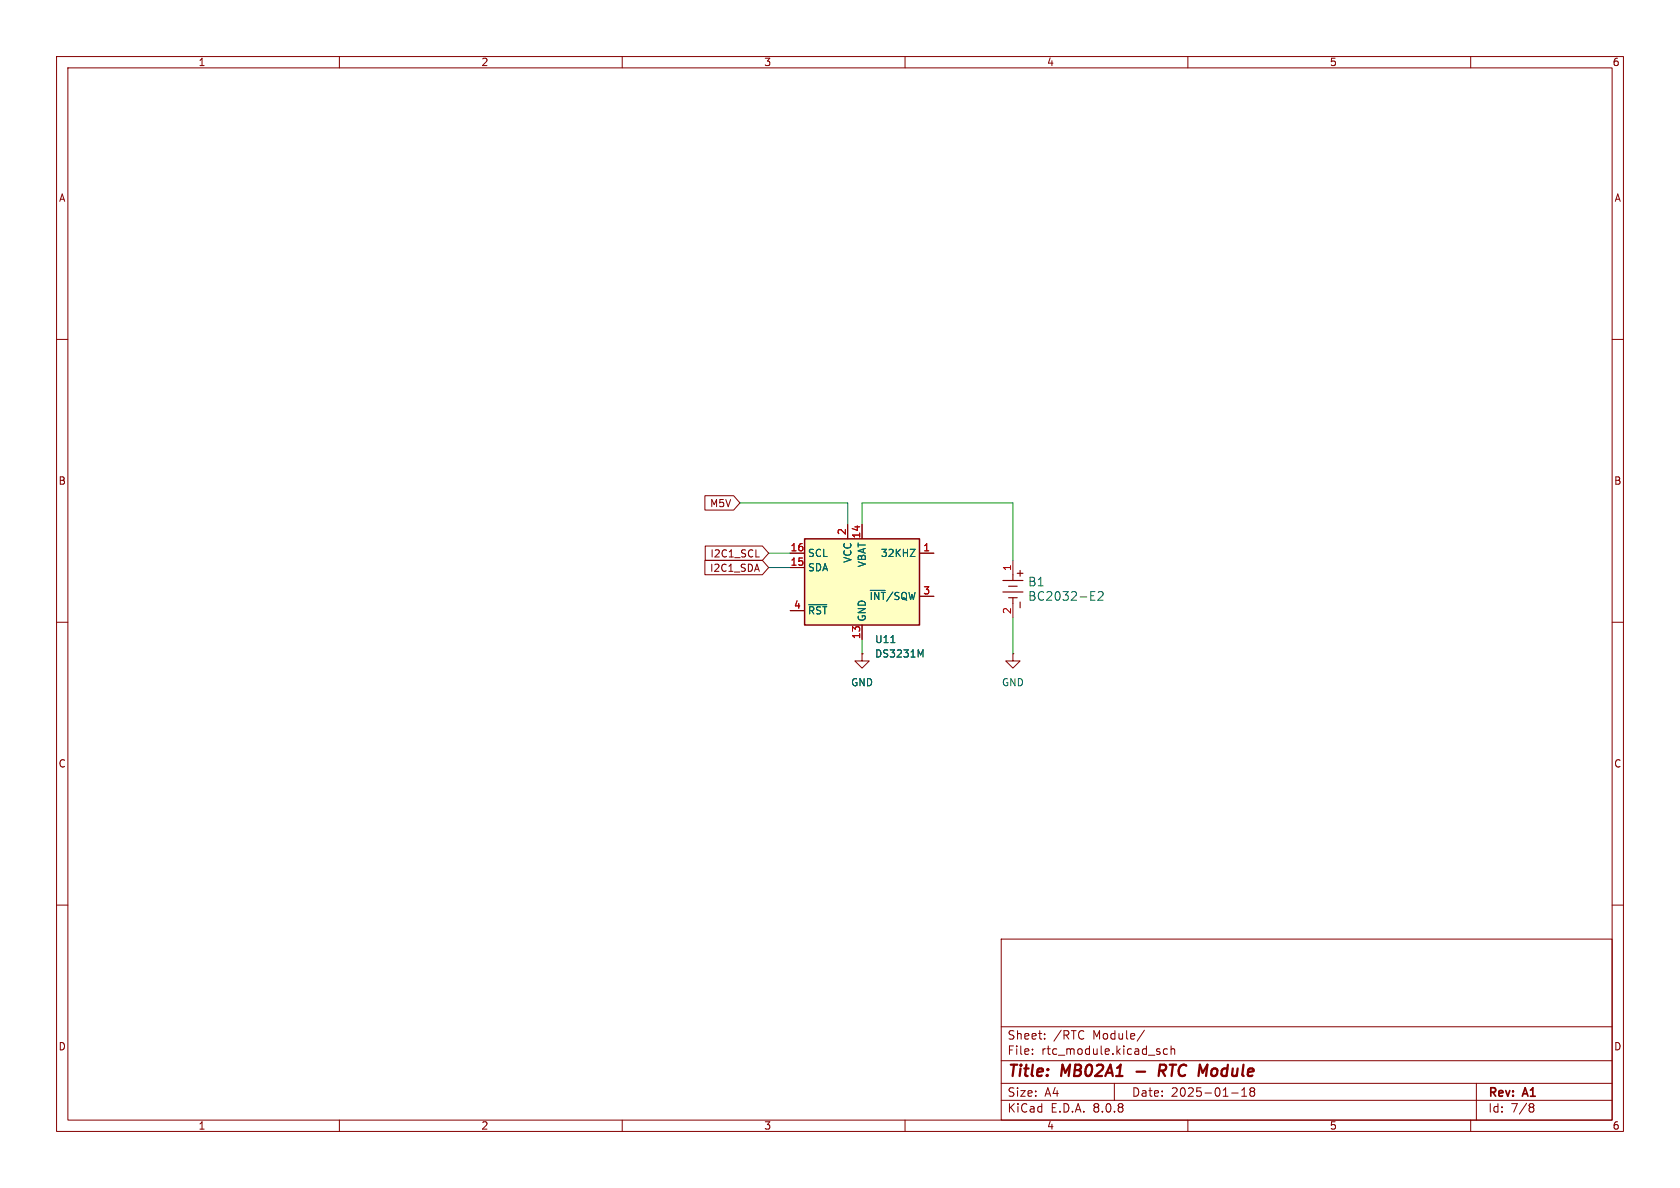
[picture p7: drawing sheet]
(kicad_sch
 (version 20231120)
 (generator "eeschema")
 (generator_version "8.0")
 (paper "A4")
 (title_block
  (title "MB02A1 - RTC Module")
  (date "2025-01-18")
  (rev "A1"))
 (lib_symbols
  (symbol "2025-01-20_18-18-17:BC2032-E2"
   (pin_names
    (offset 0.254)) (exclude_from_sim no) (in_bom yes) (on_board yes)
   (property "Reference" "B" (at 4.826 3.81 0) (effects (font (size 1.524 1.524))))
   (property "Value" "BC2032-E2" (at 4.826 -3.81 0) (effects (font (size 1.524 1.524))))
   (property "Footprint" "BC2032-E2_MPD" (at 0 0 0) (effects (font (size 1.27 1.27)
    (italic yes)) (hide yes)))
   (property "Datasheet" "BC2032-E2" (at 0 0 0) (effects (font (size 1.27 1.27)
    (italic yes)) (hide yes)))
   (property "Description" "" (at 0 0 0) (effects (font (size 1.27 1.27)) (hide yes)))
   (property "ki_locked" "" (at 0 0 0) (effects (font (size 1.27 1.27))))
   (symbol "BC2032-E2_0_1"
    (polyline (pts (xy 1.778 1.27) (xy 2.794 1.27)) (stroke (width 0.2032) (type default)) (fill (type none)))
    (polyline (pts (xy 2.286 0.762) (xy 2.286 1.778)) (stroke (width 0.2032) (type default)) (fill (type none)))
    (polyline (pts (xy 2.54 0) (xy 3.4798 0)) (stroke (width 0.2032) (type default)) (fill (type none)))
    (polyline (pts (xy 3.556 -1.778) (xy 3.556 1.778)) (stroke (width 0.2032) (type default)) (fill (type none)))
    (polyline (pts (xy 4.572 0.762) (xy 4.572 -0.762)) (stroke (width 0.2032) (type default)) (fill (type none)))
    (polyline (pts (xy 5.588 -1.778) (xy 5.588 1.778)) (stroke (width 0.2032) (type default)) (fill (type none)))
    (polyline (pts (xy 6.604 0) (xy 7.62 0)) (stroke (width 0.2032) (type default)) (fill (type none)))
    (polyline (pts (xy 6.604 0.762) (xy 6.604 -0.762)) (stroke (width 0.2032) (type default)) (fill (type none)))
    (polyline (pts (xy 7.366 1.27) (xy 8.382 1.27)) (stroke (width 0.2032) (type default)) (fill (type none)))
    (pin unspecified line (at 0 0 0) (length 2.54) (name "" (effects (font (size 1.27 1.27)))) (number "1" (effects (font (size 1.27 1.27)))))
    (pin unspecified line (at 10.16 0 180) (length 2.54) (name "" (effects (font (size 1.27 1.27)))) (number "2" (effects (font (size 1.27 1.27)))))))
  (symbol "Timer_RTC:DS3231M" (exclude_from_sim no) (in_bom yes) (on_board yes)
   (property "Reference" "U" (at -7.62 8.89 0) (effects (font (size 1.27 1.27)) (justify right)))
   (property "Value" "DS3231M" (at 10.16 8.89 0) (effects (font (size 1.27 1.27)) (justify right)))
   (property "Footprint" "Package_SO:SOIC-16W_7.5x10.3mm_P1.27mm" (at 0 -15.24 0) (effects (font (size 1.27 1.27)) (hide yes)))
   (property "Datasheet" "http://datasheets.maximintegrated.com/en/ds/DS3231.pdf" (at 6.858 1.27 0) (effects (font (size 1.27 1.27)) (hide yes)))
   (property "Description" "Extremely Accurate I2C-Integrated RTC/TCXO/Crystal SOIC-16" (at 0 0 0) (effects (font (size 1.27 1.27)) (hide yes)))
   (symbol "DS3231M_0_1"
    (rectangle (start -10.16 7.62) (end 10.16 -7.62) (stroke (width 0.254) (type default)) (fill (type background))))
   (symbol "DS3231M_1_1"
    (pin open_collector line (at 12.7 5.08 180) (length 2.54) (name "32KHZ" (effects (font (size 1.27 1.27)))) (number "1" (effects (font (size 1.27 1.27)))))
    (pin passive line (at 0 -10.16 90) (length 2.54) hide (name "GND" (effects (font (size 1.27 1.27)))) (number "10" (effects (font (size 1.27 1.27)))))
    (pin passive line (at 0 -10.16 90) (length 2.54) hide (name "GND" (effects (font (size 1.27 1.27)))) (number "11" (effects (font (size 1.27 1.27)))))
    (pin passive line (at 0 -10.16 90) (length 2.54) hide (name "GND" (effects (font (size 1.27 1.27)))) (number "12" (effects (font (size 1.27 1.27)))))
    (pin power_in line (at 0 -10.16 90) (length 2.54) (name "GND" (effects (font (size 1.27 1.27)))) (number "13" (effects (font (size 1.27 1.27)))))
    (pin power_in line (at 0 10.16 270) (length 2.54) (name "VBAT" (effects (font (size 1.27 1.27)))) (number "14" (effects (font (size 1.27 1.27)))))
    (pin bidirectional line (at -12.7 2.54 0) (length 2.54) (name "SDA" (effects (font (size 1.27 1.27)))) (number "15" (effects (font (size 1.27 1.27)))))
    (pin input line (at -12.7 5.08 0) (length 2.54) (name "SCL" (effects (font (size 1.27 1.27)))) (number "16" (effects (font (size 1.27 1.27)))))
    (pin power_in line (at -2.54 10.16 270) (length 2.54) (name "VCC" (effects (font (size 1.27 1.27)))) (number "2" (effects (font (size 1.27 1.27)))))
    (pin open_collector line (at 12.7 -2.54 180) (length 2.54) (name "~{INT}/SQW" (effects (font (size 1.27 1.27)))) (number "3" (effects (font (size 1.27 1.27)))))
    (pin bidirectional line (at -12.7 -5.08 0) (length 2.54) (name "~{RST}" (effects (font (size 1.27 1.27)))) (number "4" (effects (font (size 1.27 1.27)))))
    (pin passive line (at 0 -10.16 90) (length 2.54) hide (name "GND" (effects (font (size 1.27 1.27)))) (number "5" (effects (font (size 1.27 1.27)))))
    (pin passive line (at 0 -10.16 90) (length 2.54) hide (name "GND" (effects (font (size 1.27 1.27)))) (number "6" (effects (font (size 1.27 1.27)))))
    (pin passive line (at 0 -10.16 90) (length 2.54) hide (name "GND" (effects (font (size 1.27 1.27)))) (number "7" (effects (font (size 1.27 1.27)))))
    (pin passive line (at 0 -10.16 90) (length 2.54) hide (name "GND" (effects (font (size 1.27 1.27)))) (number "8" (effects (font (size 1.27 1.27)))))
    (pin passive line (at 0 -10.16 90) (length 2.54) hide (name "GND" (effects (font (size 1.27 1.27)))) (number "9" (effects (font (size 1.27 1.27)))))))
  (symbol "power:GND"
   (power)
   (pin_numbers hide)
   (pin_names
    (offset 0) hide) (exclude_from_sim no) (in_bom yes) (on_board yes)
   (property "Reference" "#PWR" (at 0 -6.35 0) (effects (font (size 1.27 1.27)) (hide yes)))
   (property "Value" "GND" (at 0 -3.81 0) (effects (font (size 1.27 1.27))))
   (property "Footprint" "" (at 0 0 0) (effects (font (size 1.27 1.27)) (hide yes)))
   (property "Datasheet" "" (at 0 0 0) (effects (font (size 1.27 1.27)) (hide yes)))
   (property "Description" "Power symbol creates a global label with name \"GND\" , ground" (at 0 0 0) (effects (font (size 1.27 1.27)) (hide yes)))
   (symbol "GND_0_1"
    (polyline (pts (xy 0 0) (xy 0 -1.27) (xy 1.27 -1.27) (xy 0 -2.54) (xy -1.27 -1.27) (xy 0 -1.27)) (stroke (width 0) (type default)) (fill (type none))))
   (symbol "GND_1_1"
    (pin power_in line (at 0 0 270) (length 0) (name "~" (effects (font (size 1.27 1.27)))) (number "1" (effects (font (size 1.27 1.27))))))))
 (wire
  (pts (xy 135.89 100.33) (xy 139.7 100.33))
  (stroke (width 0) (type default)))
 (wire
  (pts (xy 152.4 113.03) (xy 152.4 115.57))
  (stroke (width 0) (type default)))
 (wire
  (pts (xy 149.86 88.9) (xy 149.86 92.71))
  (stroke (width 0) (type default)))
 (wire
  (pts (xy 152.4 88.9) (xy 152.4 92.71))
  (stroke (width 0) (type default)))
 (wire
  (pts (xy 152.4 88.9) (xy 179.07 88.9))
  (stroke (width 0) (type default)))
 (wire
  (pts (xy 130.81 88.9) (xy 149.86 88.9))
  (stroke (width 0) (type default)))
 (wire
  (pts (xy 135.89 97.79) (xy 139.7 97.79))
  (stroke (width 0) (type default)))
 (wire
  (pts (xy 179.07 109.22) (xy 179.07 115.57))
  (stroke (width 0) (type default)))
 (wire
  (pts (xy 179.07 88.9) (xy 179.07 99.06))
  (stroke (width 0) (type default)))
 (global_label "I2C1_SCL"
  (shape input)
  (at 135.89 97.79 180)
  (fields_autoplaced yes)
  (effects (font (size 1.27 1.27)) (justify right))
  (property "Intersheetrefs" "${INTERSHEET_REFS}" (at 124.1358 97.79 0) (effects (font (size 1.27 1.27)) (justify right) (hide yes))))
 (global_label "I2C1_SDA"
  (shape input)
  (at 135.89 100.33 180)
  (fields_autoplaced yes)
  (effects (font (size 1.27 1.27)) (justify right))
  (property "Intersheetrefs" "${INTERSHEET_REFS}" (at 124.0753 100.33 0) (effects (font (size 1.27 1.27)) (justify right) (hide yes))))
 (global_label "M5V"
  (shape input)
  (at 130.81 88.9 180)
  (fields_autoplaced yes)
  (effects (font (size 1.27 1.27)) (justify right))
  (property "Intersheetrefs" "${INTERSHEET_REFS}" (at 124.0753 88.9 0) (effects (font (size 1.27 1.27)) (justify right) (hide yes))))
 (symbol
  (lib_id "power:GND")
  (at 152.4 115.57 0)
  (unit 1)
  (exclude_from_sim no)
  (in_bom yes)
  (on_board yes)
  (dnp no)
  (fields_autoplaced yes)
  (property "Reference" "#PWR033" (at 152.4 121.92 0) (effects (font (size 1.27 1.27)) (hide yes)))
  (property "Value" "GND" (at 152.4 120.65 0) (effects (font (size 1.27 1.27))))
  (property "Footprint" "" (at 152.4 115.57 0) (effects (font (size 1.27 1.27)) (hide yes)))
  (property "Datasheet" "" (at 152.4 115.57 0) (effects (font (size 1.27 1.27)) (hide yes)))
  (property "Description" "Power symbol creates a global label with name \"GND\" , ground" (at 152.4 115.57 0) (effects (font (size 1.27 1.27)) (hide yes)))
  (pin "1"))
 (symbol
  (lib_id "2025-01-20_18-18-17:BC2032-E2")
  (at 179.07 99.06 270)
  (unit 1)
  (exclude_from_sim no)
  (in_bom yes)
  (on_board yes)
  (dnp no)
  (fields_autoplaced yes)
  (property "Reference" "B1" (at 181.61 102.8699 90) (effects (font (size 1.524 1.524)) (justify left)))
  (property "Value" "BC2032-E2" (at 181.61 105.4099 90) (effects (font (size 1.524 1.524)) (justify left)))
  (property "Footprint" "BC2032-E2_MPD" (at 179.07 99.06 0) (effects (font (size 1.27 1.27)
    (italic yes)) (hide yes)))
  (property "Datasheet" "BC2032-E2" (at 179.07 99.06 0) (effects (font (size 1.27 1.27)
    (italic yes)) (hide yes)))
  (property "Description" "" (at 179.07 99.06 0) (effects (font (size 1.27 1.27)) (hide yes)))
  (pin "2")
  (pin "1"))
 (symbol
  (lib_id "Timer_RTC:DS3231M")
  (at 152.4 102.87 0)
  (unit 1)
  (exclude_from_sim no)
  (in_bom yes)
  (on_board yes)
  (dnp no)
  (fields_autoplaced yes)
  (property "Reference" "U11" (at 154.5941 113.03 0) (effects (font (size 1.27 1.27)) (justify left)))
  (property "Value" "DS3231M" (at 154.5941 115.57 0) (effects (font (size 1.27 1.27)) (justify left)))
  (property "Footprint" "Package_SO:SOIC-16W_7.5x10.3mm_P1.27mm" (at 152.4 118.11 0) (effects (font (size 1.27 1.27)) (hide yes)))
  (property "Datasheet" "http://datasheets.maximintegrated.com/en/ds/DS3231.pdf" (at 159.258 101.6 0) (effects (font (size 1.27 1.27)) (hide yes)))
  (property "Description" "Extremely Accurate I2C-Integrated RTC/TCXO/Crystal SOIC-16" (at 152.4 102.87 0) (effects (font (size 1.27 1.27)) (hide yes)))
  (pin "12")
  (pin "10")
  (pin "16")
  (pin "9")
  (pin "5")
  (pin "4")
  (pin "11")
  (pin "8")
  (pin "14")
  (pin "13")
  (pin "15")
  (pin "2")
  (pin "6")
  (pin "1")
  (pin "3")
  (pin "7"))
 (symbol
  (lib_id "power:GND")
  (at 179.07 115.57 0)
  (unit 1)
  (exclude_from_sim no)
  (in_bom yes)
  (on_board yes)
  (dnp no)
  (fields_autoplaced yes)
  (property "Reference" "#PWR034" (at 179.07 121.92 0) (effects (font (size 1.27 1.27)) (hide yes)))
  (property "Value" "GND" (at 179.07 120.65 0) (effects (font (size 1.27 1.27))))
  (property "Footprint" "" (at 179.07 115.57 0) (effects (font (size 1.27 1.27)) (hide yes)))
  (property "Datasheet" "" (at 179.07 115.57 0) (effects (font (size 1.27 1.27)) (hide yes)))
  (property "Description" "Power symbol creates a global label with name \"GND\" , ground" (at 179.07 115.57 0) (effects (font (size 1.27 1.27)) (hide yes)))
  (pin "1")))
